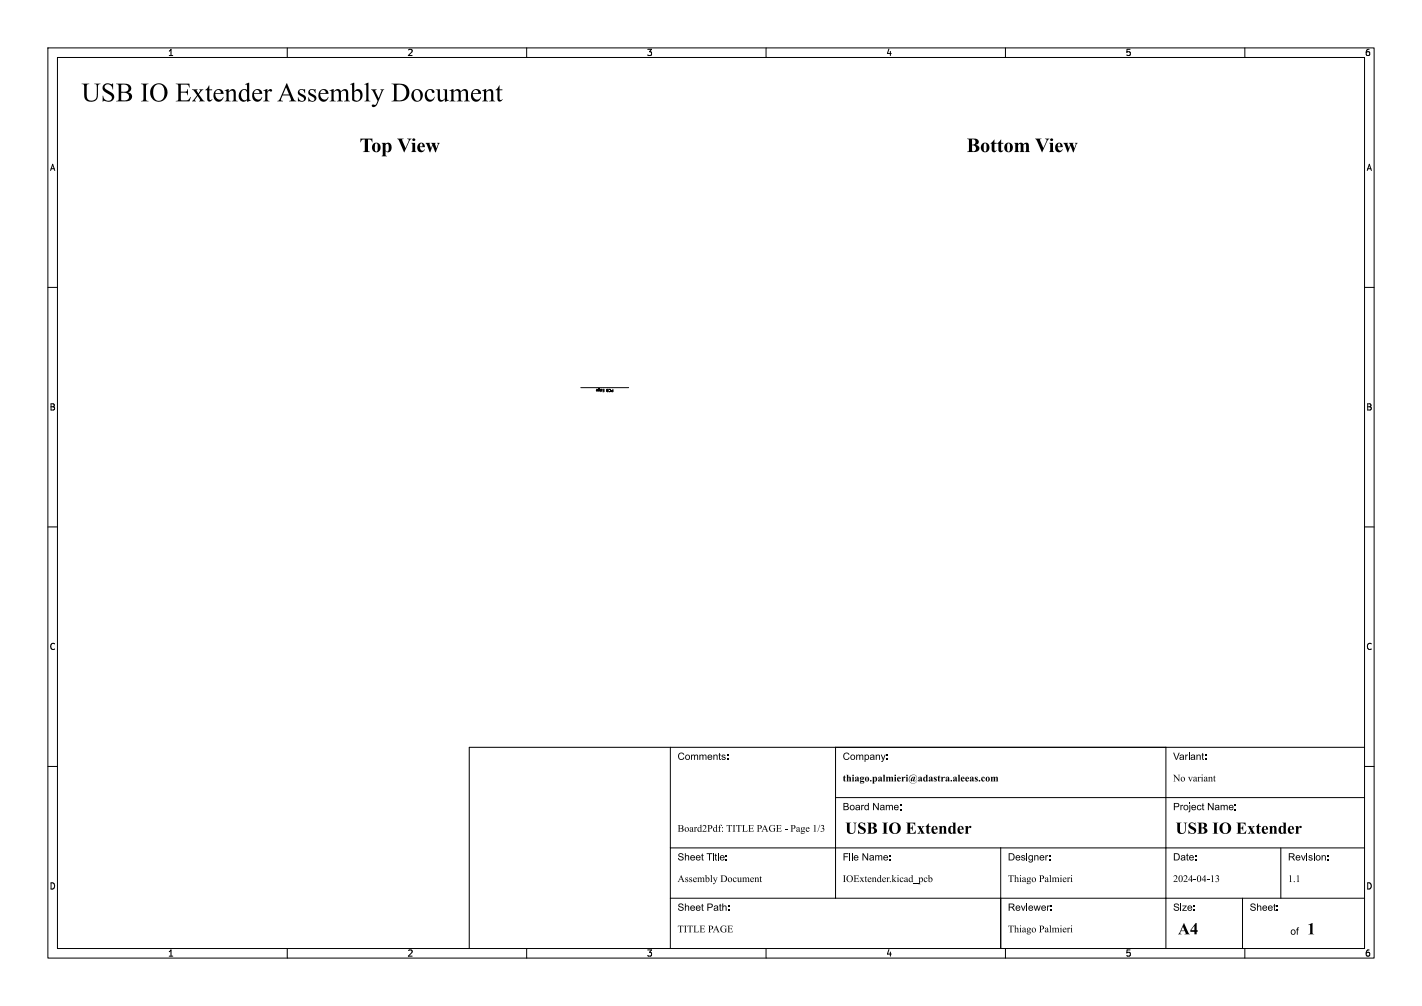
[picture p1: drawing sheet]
<svg xmlns="http://www.w3.org/2000/svg" width="297mm" height="210mm" viewBox="0 0 297 210" stroke-linecap="round" stroke-linejoin="round" font-family="sans-serif">
<g fill="#000">
<path d="M75.3 28.9h2.5l-.1 .8a.66 .66 0 0 0-.8-.6v2.3l.4 .3h-1.5l.4-.2v-2.4a.76 .76 0 0 0-.9 .6zM78 30a.95 .95 0 0 1 1.3 .2 .95 .95 0 0 1-.1 1.3 .95 .95 0 0 1-1.3 0l-.2-.6h.6a.43 .43 0 0 0 0 .5 .43 .43 0 0 0 .4 .2l.2-.8a.49 .49 0 0 0 0-.6 .49 .49 0 0 0-.5-.2l-.1 .9h-.6v-.4zM79.7 29.8h.8v.3a.77 .77 0 0 1 1-.1 .77 .77 0 0 1 .3 .9 .74 .74 0 0 1-.4 .8 .74 .74 0 0 1-.9-.2v.9l.3 .2h-1.1l.2-.3v-2h.6v1.1a.37 .37 0 0 0 .5 .2 .37 .37 0 0 0 .2-.5v-.3a.46 .46 0 0 0 0-.5 .46 .46 0 0 0-.6-.1l-.1 .1h-.6zM83 28.9h1.3l-.3 .3 .7 1.7 .6-1.2a.41 .41 0 0 0 .1-.5 .41 .41 0 0 0-.4-.3l.9 .1-.3 .3-1.1 2.5-1.2-2.5zM85.9 29.8h.8v1.7l.2 .2h-1l.2-.4v-1.2zM87.4 30.1a.77 .77 0 0 1 .9-.2 .77 .77 0 0 1 .5 .8h-1.1a.54 .54 0 0 0 .3 .7 .54 .54 0 0 0 .7-.3 .83 .83 0 0 1-1.1 .6 .83 .83 0 0 1-.4-1.2l1.1 .1-.1-.6a.36 .36 0 0 0-.5 .1 .36 .36 0 0 0 0 .4h-.5zM88.9 29.8h1l-.2 .2 .3 .9 .3-.7-.3-.4h1l-.2 .2 .4 .9 .3-.8-.2-.3 .6 .1-.3 .2-.6 1.7h-.1l-.5-1.4-.7 1.4zM202 28.9h1.5a.68 .68 0 0 1 .9 .5 .68 .68 0 0 1-.6 .8 .77 .77 0 0 1 .8 .9 .77 .77 0 0 1-1 .6h-1.6l.4-.3h.6a.51 .51 0 0 0 .8 0 .51 .51 0 0 0 0-.8l-.3-.2-.5-.1v1.1h-.6v-1.2h.6a.58 .58 0 0 0 .7-.6 .58 .58 0 0 0-.7-.5v1.1h-.6l-.1-1.1zM205.2 30a.95 .95 0 0 1 1.3 .2 .95 .95 0 0 1-.1 1.3 .95 .95 0 0 1-1.3 0l-.2-.6h.6a.43 .43 0 0 0 0 .5 .43 .43 0 0 0 .4 .2l.2-.8a.49 .49 0 0 0 0-.6 .49 .49 0 0 0-.5-.2l-.1 .9h-.6v-.4zM207.6 29.1l.1 .7h.5v.2h-.5v1.4l.1 .1 .3-.2a.51 .51 0 0 1-.6 .5 .51 .51 0 0 1-.4-.7v-1.1l-.2-.1zM209 29.1l.1 .7h.5v.2h-.5v1.4l.1 .1 .3-.2a.51 .51 0 0 1-.6 .5 .51 .51 0 0 1-.4-.7v-1.1l-.2-.1zM210.1 30a.95 .95 0 0 1 1.3 .2 .95 .95 0 0 1-.1 1.3 .95 .95 0 0 1-1.3 0l-.2-.6h.6a.43 .43 0 0 0 0 .5 .43 .43 0 0 0 .4 .2l.1-.8a.49 .49 0 0 0 .1-.6 .49 .49 0 0 0-.5-.2l-.1 .9h-.6v-.4z"/>
<path d="M211.8 29.8h.8v.3a.61 .61 0 0 1 .6-.3 .61 .61 0 0 1 .5 .3 .62 .62 0 0 1 .8-.3 .62 .62 0 0 1 .4 .7v1l.2 .2h-1l.2-.4v-1.1l-.2-.1-.3 .2v1.2l.2 .2h-1l.2-.4v-1.1l-.2-.1-.4 .2v1.2l.2 .2h-1l.3-.4v-1.2zM216.2 28.9h1.3l-.3 .3 .7 1.7 .6-1.2a.41 .41 0 0 0 .1-.5 .41 .41 0 0 0-.3-.3l.9 .1-.4 .3-1.1 2.5-1.2-2.5zM219.1 29.8h.8v1.7l.3 .2h-1.1l.3-.4-.1-1.2zM220.6 30.1a.77 .77 0 0 1 1-.2 .77 .77 0 0 1 .4 .8h-1.1a.54 .54 0 0 0 .3 .7 .54 .54 0 0 0 .7-.3 .83 .83 0 0 1-1.1 .6 .83 .83 0 0 1-.4-1.2l1.1 .1-.1-.6a.36 .36 0 0 0-.4 .1 .36 .36 0 0 0-.1 .4h-.5zM222.1 29.8h1l-.2 .2 .4 .9 .2-.7-.2-.4h.9l-.1 .2 .3 .9 .3-.8-.2-.3 .6 .1-.3 .2-.6 1.7h-.1l-.5-1.4-.6 1.4z"/>
<circle cx="86.4" cy="29.2" r=".3"/>
<circle cx="219.7" cy="29.2" r=".3"/>
</g>
<g fill="none" stroke="#000" stroke-width=".21">
<path d="M10 10h277v190h-277zM12 12h273v186h-273zM60 10v2M110 10v2M160 10v2M210 10v2M260 10v2M10 60h2M285 60h2M121.3 80.9h10M10 110h2M285 110h2"/>
<path d="M140 156v42M174.5 156v31.5M243.5 156v42M285 156h-187v42M10 160h2M140 177h145M174.5 166.5h110.5M209 177v21M267.5 177v10.5M285 160h2M60 198v2M110 198v2"/>
<path d="M140 187.5h145M160 198v2M210 198v2M259.5 187.5v10.5M260 198v2"/>
</g>
<text font-size="5.6" x="17" y="22.6">USBIO ExtenderAssemblyDocument</text>
<g font-size="3.5">
<text x="176.5" y="174.9">USBIO Extender</text>
<text x="245.5" y="174.9">USBIO Extender</text>
<text x="246" y="195.9">A4</text>
<text x="273" y="196">1</text>
</g>
<g font-size="2.1">
<text x="141.5" y="159.2">Comments:</text>
<text x="176" y="159.2">Company:</text>
<text x="245" y="159.2">Variant:</text>
<text x="176" y="163.7">thiago.palmieri@adastra.aleeas.com</text>
<text x="245" y="163.7">No variant</text>
<text x="176" y="169.7">Board Name:</text>
<text x="245" y="169.7">Project Name:</text>
<text x="141.5" y="174.2">Board2Pdf:TITLE PAGE- Page1/3</text>
<text x="141.5" y="180.2">Sheet Title:</text>
<text x="141.5" y="184.7">AssemblyDocument</text>
<text x="176" y="184.7">IOExtender.kicad_pcb</text>
<text x="176" y="180.2">File Name:</text>
<text x="210.5" y="180.2">Designer:</text>
<text x="210.5" y="184.7">ThiagoPalmieri</text>
<text x="245" y="180.2">Date:</text>
<text x="245" y="184.7">2024-04-13</text>
<text x="269" y="180.2">Revision:</text>
<text x="269" y="184.7">1.1</text>
<text x="141.5" y="190.7">Sheet Path:</text>
<text x="210.5" y="190.7">Reviewer:</text>
<text x="245" y="190.7">Size:</text>
<text x="261" y="190.7">Sheet:</text>
<text x="141.5" y="195.2">TITLE PAGE</text>
<text x="210.5" y="195.2">ThiagoPalmieri</text>
<text x="269.5" y="195.7">of</text>
</g>
<g font-size="1.8">
<text x="35" y="11.9">1</text>
<text x="85" y="11.9">2</text>
<text x="135" y="11.9">3</text>
<text x="185" y="11.9">4</text>
<text x="235" y="11.9">5</text>
<text x="285" y="11.9">6</text>
<text x="10.3" y="35.9">A</text>
<text x="285.4" y="35.9">A</text>
<text x="10.3" y="85.9">B</text>
<text x="285.3" y="85.9">B</text>
<text x="10.3" y="135.9">C</text>
<text x="285.3" y="135.9">C</text>
<text x="10.3" y="185.9">D</text>
<text x="285.3" y="185.9">D</text>
<text x="35" y="199.9">1</text>
<text x="85" y="199.9">2</text>
<text x="135" y="199.9">3</text>
<text x="185" y="199.9">4</text>
<text x="235" y="199.9">5</text>
<text x="285" y="199.9">6</text>
</g>
<g font-size=".7">
<text x="126.2" y="81.1" transform="rotate(-180 126.2 81.1)">Edge</text>
<text x="128.2" y="81.1" transform="rotate(-180 128.2 81.1)">PCB</text>
</g>
</svg>
